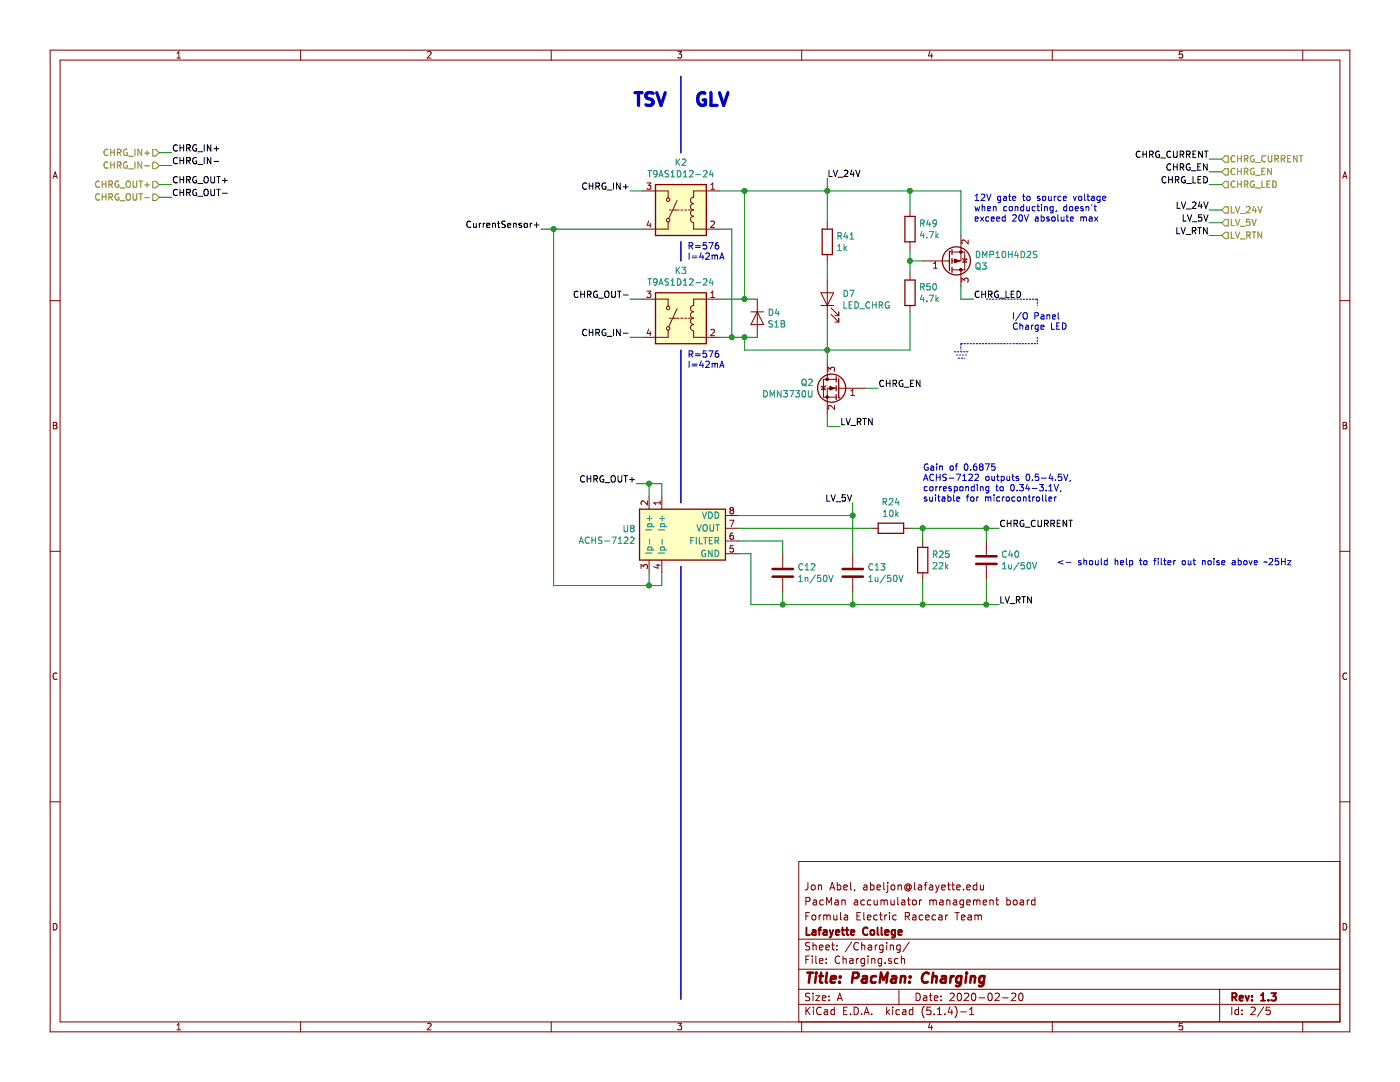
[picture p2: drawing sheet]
EESchema Schematic File Version 4
LIBS:PacMan-cache
EELAYER 30 0
EELAYER END
$Descr A 11000 8500
encoding utf-8
Sheet 2 5
Title "PacMan: Charging"
Date "2020-02-20"
Rev "1.3"
Comp "Lafayette College"
Comment1 "Formula Electric Racecar Team"
Comment2 "PacMan accumulator management board"
Comment3 "Jon Abel, abeljon@lafayette.edu"
Comment4 ""
$EndDescr
Text HLabel 1250 1200 0    50   Input ~ 0
CHRG_IN+
Text HLabel 1250 1300 0    50   Input ~ 0
CHRG_IN-
Text HLabel 1250 1450 0    50   Input ~ 0
CHRG_OUT+
Text HLabel 1250 1550 0    50   Input ~ 0
CHRG_OUT-
Text Label 1350 1200 0    50   ~ 0
CHRG_IN+
Text Label 1350 1300 0    50   ~ 0
CHRG_IN-
Wire Wire Line
	1350 1300 1250 1300
Wire Wire Line
	1350 1200 1250 1200
Text Label 1350 1450 0    50   ~ 0
CHRG_OUT+
Text Label 1350 1550 0    50   ~ 0
CHRG_OUT-
Wire Wire Line
	1250 1450 1350 1450
Wire Wire Line
	1250 1550 1350 1550
Text HLabel 9600 1350 2    50   Input ~ 0
CHRG_EN
Wire Wire Line
	9600 1350 9500 1350
Text Label 9500 1350 2    50   ~ 0
CHRG_EN
Text HLabel 9600 1850 2    50   Input ~ 0
LV_RTN
Wire Wire Line
	9600 1850 9500 1850
Text Label 9500 1850 2    50   ~ 0
LV_RTN
Text Label 4950 1500 2    50   ~ 0
CHRG_IN+
Text Label 4250 1800 2    50   ~ 0
CurrentSensor+
Wire Wire Line
	4950 2350 5050 2350
Text Label 4950 2350 2    50   ~ 0
CHRG_OUT-
$Comp
L Lafayette_Electric_Car_Internals:ACHS-7122 U8
U 1 1
P 5350 4200
F 0 "U8" H 4995 4246 50  0000 R CNN
F 1 "ACHS-7122" H 4995 4155 50  0000 R CNN
F 2 "Package_SO:SO-8_3.9x4.9mm_P1.27mm" V 5200 4350 50  0001 C CNN
F 3 "https://www.mouser.com/datasheet/2/678/ACHS-712x-DS101_2018-02-28-1386725.pdf" V 5200 4350 50  0001 C CNN
F 4 "Broadcom Limited" H 5350 4200 50  0001 C CNN "Manufacturer"
F 5 "ACHS-7122-000E" H 5350 4200 50  0001 C CNN "Manufacturer Part"
F 6 "Digikey" H 5350 4200 50  0001 C CNN "Vendor"
F 7 "516-4081-ND" H 5350 4200 50  0001 C CNN "Vendor Part"
	1    5350 4200
	1    0    0    -1  
$EndComp
Text Label 5000 3800 2    50   ~ 0
CHRG_OUT+
$Comp
L Device:C C12
U 1 1
P 6150 4500
F 0 "C12" H 6265 4546 50  0000 L CNN
F 1 "1n/50V" H 6265 4455 50  0000 L CNN
F 2 "Capacitor_SMD:C_0805_2012Metric_Pad1.15x1.40mm_HandSolder" H 6188 4350 50  0001 C CNN
F 3 "http://www.samsungsem.com/kr/support/product-search/mlcc/__icsFiles/afieldfile/2019/06/18/CL21B102KBCNNNC-19.pdf" H 6150 4500 50  0001 C CNN
F 4 "Samsung Electro-Mechanics" H 6150 4500 50  0001 C CNN "Manufacturer"
F 5 "CL21B102KBCNNNC" H 6150 4500 50  0001 C CNN "Manufacturer Part"
F 6 "Digikey" H 6150 4500 50  0001 C CNN "Vendor"
F 7 "1276-2425-1-ND" H 6150 4500 50  0001 C CNN "Vendor Part"
	1    6150 4500
	1    0    0    -1  
$EndComp
Wire Wire Line
	5800 4350 5900 4350
Wire Wire Line
	5900 4350 5900 4750
Wire Wire Line
	5800 4250 6150 4250
Wire Wire Line
	6150 4250 6150 4350
Wire Wire Line
	6150 4650 6150 4750
Wire Wire Line
	6150 4750 6700 4750
Wire Wire Line
	5900 4750 6150 4750
Connection ~ 6150 4750
$Comp
L Device:C C13
U 1 1
P 6700 4500
F 0 "C13" H 6815 4546 50  0000 L CNN
F 1 "1u/50V" H 6815 4455 50  0000 L CNN
F 2 "Capacitor_SMD:C_0805_2012Metric_Pad1.15x1.40mm_HandSolder" H 6738 4350 50  0001 C CNN
F 3 "http://www.samsungsem.com/kr/support/product-search/mlcc/__icsFiles/afieldfile/2019/06/18/CL21B105KBFNNNG-19.pdf" H 6700 4500 50  0001 C CNN
F 4 "Samsung Electro-Mechanics" H 6700 4500 50  0001 C CNN "Manufacturer"
F 5 "CL21B105KBFNNNG" H 6700 4500 50  0001 C CNN "Manufacturer Part"
F 6 "Digikey" H 6700 4500 50  0001 C CNN "Vendor"
F 7 "1276-6470-1-ND" H 6700 4500 50  0001 C CNN "Vendor Part"
	1    6700 4500
	1    0    0    -1  
$EndComp
Wire Wire Line
	6700 4650 6700 4750
Connection ~ 6700 4750
Wire Wire Line
	6700 4750 7250 4750
Wire Wire Line
	6700 4050 5800 4050
Wire Wire Line
	6700 4050 6700 4350
$Comp
L Device:R R24
U 1 1
P 7000 4150
F 0 "R24" V 6793 4150 50  0000 C CNN
F 1 "10k" V 6884 4150 50  0000 C CNN
F 2 "Resistor_SMD:R_0805_2012Metric_Pad1.15x1.40mm_HandSolder" V 6930 4150 50  0001 C CNN
F 3 "~" H 7000 4150 50  0001 C CNN
	1    7000 4150
	0    1    1    0   
$EndComp
$Comp
L Device:R R25
U 1 1
P 7250 4400
F 0 "R25" H 7320 4446 50  0000 L CNN
F 1 "22k" H 7320 4355 50  0000 L CNN
F 2 "Resistor_SMD:R_0805_2012Metric_Pad1.15x1.40mm_HandSolder" V 7180 4400 50  0001 C CNN
F 3 "~" H 7250 4400 50  0001 C CNN
	1    7250 4400
	1    0    0    -1  
$EndComp
Wire Wire Line
	7250 4550 7250 4750
Connection ~ 7250 4750
Wire Wire Line
	7250 4750 7750 4750
Wire Wire Line
	6850 4150 5800 4150
Wire Wire Line
	7150 4150 7250 4150
Wire Wire Line
	7250 4150 7250 4250
Wire Wire Line
	6700 4050 6700 3950
Connection ~ 6700 4050
Wire Wire Line
	7250 4150 7750 4150
Connection ~ 7250 4150
Text Label 7850 4150 0    50   ~ 0
CHRG_CURRENT
Text Notes 5450 850  0    100  ~ 20
GLV
Text Notes 5250 850  2    100  ~ 20
TSV
Text Label 9500 1250 2    50   ~ 0
CHRG_CURRENT
Wire Wire Line
	9500 1250 9600 1250
Text HLabel 9600 1250 2    50   Input ~ 0
CHRG_CURRENT
Text HLabel 9600 1750 2    50   Input ~ 0
LV_5V
Text Label 9500 1750 2    50   ~ 0
LV_5V
Wire Wire Line
	9500 1750 9600 1750
Wire Notes Line width 12 style solid
	5350 3950 5350 2750
Wire Notes Line width 12 style solid
	5350 1200 5350 600 
Wire Notes Line width 12 style solid
	5350 4450 5350 7850
Text Label 7850 4750 0    50   ~ 0
LV_RTN
Text Label 6700 3950 2    50   ~ 0
LV_5V
Text Label 9500 1450 2    50   ~ 0
CHRG_LED
Text HLabel 9600 1450 2    50   Input ~ 0
CHRG_LED
Wire Wire Line
	9500 1450 9600 1450
Wire Wire Line
	5200 3900 5200 3800
Wire Wire Line
	5200 3800 5100 3800
Wire Wire Line
	5100 3900 5100 3800
Wire Wire Line
	5000 3800 5100 3800
Connection ~ 5100 3800
$Comp
L Lafayette_Electric_Car_Internals:T9AS1D12 K2
U 1 1
P 5550 1450
F 0 "K2" H 5750 1625 50  0000 C CNN
F 1 "T9AS1D12-24" H 5750 1534 50  0000 C CNN
F 2 "Lafayette_Electric_Car_Footprints:T9AS1D12" H 5545 1450 50  0001 C CNN
F 3 "https://www.te.com/commerce/DocumentDelivery/DDEController?Action=srchrtrv&DocNm=1308242_T9A&DocType=DS&DocLang=English" H 5545 1450 50  0001 C CNN
F 4 "TE Connectivity" H 5550 1450 50  0001 C CNN "Manufacturer"
F 5 "T9AS1D12-24" H 5550 1450 50  0001 C CNN "Manufacturer Part"
F 6 "Digikey" H 5550 1450 50  0001 C CNN "Vendor"
F 7 "PB303-ND" H 5550 1450 50  0001 C CNN "Vendor Part"
	1    5550 1450
	-1   0    0    -1  
$EndComp
$Comp
L Device:D D4
U 1 1
P 5950 2500
F 0 "D4" V 5904 2421 50  0000 R CNN
F 1 "S1B" V 5995 2421 50  0000 R CNN
F 2 "Diode_SMD:D_SMA_Handsoldering" H 5950 2500 50  0001 C CNN
F 3 "https://www.diodes.com/assets/Datasheets/ds16003.pdf" H 5950 2500 50  0001 C CNN
F 4 "Diodes Incorporated" H 5950 2500 50  0001 C CNN "Manufacturer"
F 5 "S1B-13-F" H 5950 2500 50  0001 C CNN "Manufacturer Part"
F 6 "Digikey" H 5950 2500 50  0001 C CNN "Vendor"
F 7 "S1B-FDICT-ND" H 5950 2500 50  0001 C CNN "Vendor Part"
	1    5950 2500
	0    -1   1    0   
$EndComp
Wire Wire Line
	5650 1800 5750 1800
Wire Wire Line
	5750 1800 5750 2650
Wire Wire Line
	5750 2650 5650 2650
Wire Wire Line
	5850 1500 5650 1500
Wire Wire Line
	5650 2350 5850 2350
Wire Wire Line
	5850 2350 5850 1500
Text Notes 5400 2050 0    50   ~ 0
R=576\nI=42mA
Wire Wire Line
	5850 2350 5950 2350
Connection ~ 5850 2350
Connection ~ 5750 2650
Text Label 6600 3350 0    50   ~ 0
LV_RTN
Wire Wire Line
	6600 3350 6500 3350
Wire Wire Line
	6500 3350 6500 3250
Text Label 9500 1650 2    50   ~ 0
LV_24V
Wire Wire Line
	9500 1650 9600 1650
Text HLabel 9600 1650 2    50   Input ~ 0
LV_24V
$Comp
L Lafayette_Electric_Car_Internals:T9AS1D12 K3
U 1 1
P 5550 2300
F 0 "K3" H 5750 2475 50  0000 C CNN
F 1 "T9AS1D12-24" H 5750 2384 50  0000 C CNN
F 2 "Lafayette_Electric_Car_Footprints:T9AS1D12" H 5545 2300 50  0001 C CNN
F 3 "https://www.te.com/commerce/DocumentDelivery/DDEController?Action=srchrtrv&DocNm=1308242_T9A&DocType=DS&DocLang=English" H 5545 2300 50  0001 C CNN
F 4 "TE Connectivity" H 5550 2300 50  0001 C CNN "Manufacturer"
F 5 "T9AS1D12-24" H 5550 2300 50  0001 C CNN "Manufacturer Part"
F 6 "Digikey" H 5550 2300 50  0001 C CNN "Vendor"
F 7 "PB303-ND" H 5550 2300 50  0001 C CNN "Vendor Part"
	1    5550 2300
	-1   0    0    -1  
$EndComp
Wire Wire Line
	4950 2650 5050 2650
Text Label 4950 2650 2    50   ~ 0
CHRG_IN-
$Comp
L Device:R R41
U 1 1
P 6500 1900
F 0 "R41" H 6570 1946 50  0000 L CNN
F 1 "1k" H 6570 1855 50  0000 L CNN
F 2 "Resistor_SMD:R_0805_2012Metric_Pad1.15x1.40mm_HandSolder" V 6430 1900 50  0001 C CNN
F 3 "~" H 6500 1900 50  0001 C CNN
	1    6500 1900
	1    0    0    -1  
$EndComp
$Comp
L Device:LED D7
U 1 1
P 6500 2350
F 0 "D7" V 6539 2233 50  0000 R CNN
F 1 "LED_CHRG" V 6448 2233 50  0000 R CNN
F 2 "LED_SMD:LED_0805_2012Metric_Pad1.15x1.40mm_HandSolder" H 6500 2350 50  0001 C CNN
F 3 "http://optoelectronics.liteon.com/upload/download/DS-22-99-0170/LTST-C171AKT.pdf" H 6500 2350 50  0001 C CNN
F 4 "Lite-On Inc." H 6500 2350 50  0001 C CNN "Manufacturer"
F 5 "LTST-C171AKT" H 6500 2350 50  0001 C CNN "Manufacturer Part"
F 6 "Digikey" H 6500 2350 50  0001 C CNN "Vendor"
F 7 "160-1419-1-ND" H 6500 2350 50  0001 C CNN "Vendor Part"
	1    6500 2350
	0    -1   -1   0   
$EndComp
Wire Wire Line
	6500 2050 6500 2200
Wire Wire Line
	5750 2650 5850 2650
Wire Wire Line
	6500 2500 6500 2750
Connection ~ 6500 2750
Wire Wire Line
	6500 2750 6500 2850
Wire Wire Line
	5850 2750 5850 2650
Wire Wire Line
	5850 2750 6500 2750
Connection ~ 5850 2650
Wire Wire Line
	5850 2650 5950 2650
Wire Wire Line
	5850 1500 6500 1500
Connection ~ 5850 1500
Wire Wire Line
	6500 1750 6500 1500
$Comp
L Device:Q_NMOS_GSD Q2
U 1 1
P 6600 3050
F 0 "Q2" H 6805 3096 50  0000 L CNN
F 1 "DMN3730U" H 6805 3005 50  0000 L CNN
F 2 "Package_TO_SOT_SMD:SOT-23" H 6800 3150 50  0001 C CNN
F 3 "https://www.diodes.com/assets/Datasheets/DMN3730U.pdf" H 6600 3050 50  0001 C CNN
F 4 "Diodes Incorporated" H 6600 3050 50  0001 C CNN "Manufacturer"
F 5 "DMN3730U-7" H 6600 3050 50  0001 C CNN "Manufacturer Part"
F 6 "Digikey" H 6600 3050 50  0001 C CNN "Vendor"
F 7 "DMN3730U-7DICT-ND" H 6600 3050 50  0001 C CNN "Vendor Part"
	1    6600 3050
	-1   0    0    -1  
$EndComp
Wire Wire Line
	4950 1500 5050 1500
Wire Wire Line
	4350 1800 5050 1800
Wire Wire Line
	4250 1800 4350 1800
Connection ~ 4350 1800
Wire Wire Line
	4350 4600 5100 4600
Wire Wire Line
	5100 4600 5100 4500
Wire Wire Line
	4350 1800 4350 4600
Wire Wire Line
	5100 4600 5200 4600
Wire Wire Line
	5200 4600 5200 4500
Connection ~ 5100 4600
Wire Notes Line width 12 style solid
	5350 2050 5350 1900
Wire Wire Line
	7750 4150 7750 4250
Wire Wire Line
	7750 4550 7750 4750
Connection ~ 7750 4750
Wire Wire Line
	7750 4750 7850 4750
Wire Wire Line
	7850 4150 7750 4150
Connection ~ 7750 4150
Wire Notes Line
	7528 2814 7578 2814
Wire Notes Line
	7513 2789 7593 2789
Wire Notes Line
	7498 2764 7608 2764
Wire Notes Line
	7550 2700 7550 2750
Connection ~ 6500 1500
Wire Wire Line
	6500 1500 6500 1400
Text Label 6500 1400 0    50   ~ 0
LV_24V
Connection ~ 7150 1500
Wire Wire Line
	7550 1500 7550 1850
Wire Wire Line
	7150 1500 7550 1500
Wire Wire Line
	7150 1500 7150 1650
Wire Wire Line
	6500 1500 7150 1500
Wire Wire Line
	7150 2050 7250 2050
Wire Wire Line
	7150 1950 7150 2050
Wire Wire Line
	7550 2350 7550 2250
Wire Wire Line
	7650 2350 7550 2350
$Comp
L Device:R R?
U 1 1
P 7150 1800
AR Path="/5DCA6D60/5E6BF929" Ref="R?"  Part="1" 
AR Path="/5DC1121D/5E6BF929" Ref="R49"  Part="1" 
F 0 "R49" H 7220 1846 50  0000 L CNN
F 1 "4.7k" H 7220 1755 50  0000 L CNN
F 2 "Resistor_SMD:R_0805_2012Metric_Pad1.15x1.40mm_HandSolder" V 7080 1800 50  0001 C CNN
F 3 "~" H 7150 1800 50  0001 C CNN
	1    7150 1800
	1    0    0    -1  
$EndComp
$Comp
L Device:Q_PMOS_GSD Q?
U 1 1
P 7450 2050
AR Path="/5E6BF923" Ref="Q?"  Part="1" 
AR Path="/5DCA6D60/5E6BF923" Ref="Q?"  Part="1" 
AR Path="/5DC1121D/5E6BF923" Ref="Q3"  Part="1" 
F 0 "Q3" H 7656 2096 50  0000 L CNN
F 1 "DMP10H4D2S" H 7656 2005 50  0000 L CNN
F 2 "Package_TO_SOT_SMD:SOT-23" H 7650 2150 50  0001 C CNN
F 3 "https://www.diodes.com/assets/Datasheets/DMP10H4D2S.pdf" H 7450 2050 50  0001 C CNN
F 4 "Diodes Incorporated" H 7450 2050 50  0001 C CNN "Manufacturer"
F 5 "DMP10H4D2S-7" H 7450 2050 50  0001 C CNN "Manufacturer Part"
F 6 "Digikey" H 7450 2050 50  0001 C CNN "Vendor"
F 7 "DMP10H4D2S-7DICT-ND" H 7450 2050 50  0001 C CNN "Vendor Part"
	1    7450 2050
	1    0    0    1   
$EndComp
Text Label 7650 2350 0    50   ~ 0
CHRG_LED
Wire Wire Line
	6900 3050 6800 3050
Text Label 6900 3050 0    50   ~ 0
CHRG_EN
Wire Wire Line
	6500 2750 7150 2750
Wire Notes Line
	7750 2350 8150 2350
Text Notes 7950 2600 0    50   ~ 0
I/O Panel\nCharge LED
Wire Notes Line
	8150 2350 8150 2400
Wire Notes Line
	8150 2650 8150 2700
Wire Notes Line
	7550 2700 8150 2700
Text Notes 5400 2900 0    50   ~ 0
R=576\nI=42mA
Text Notes 7250 3950 0    50   ~ 0
Gain of 0.6875\nACHS-7122 outputs 0.5-4.5V,\ncorresponding to 0.34-3.1V,\nsuitable for microcontroller\n
Text Notes 8300 4450 0    50   ~ 0
<- should help to filter out noise above ~~25Hz
$Comp
L Device:C C40
U 1 1
P 7750 4400
F 0 "C40" H 7865 4446 50  0000 L CNN
F 1 "1u/50V" H 7865 4355 50  0000 L CNN
F 2 "Capacitor_SMD:C_0805_2012Metric_Pad1.15x1.40mm_HandSolder" H 7788 4250 50  0001 C CNN
F 3 "http://www.samsungsem.com/kr/support/product-search/mlcc/__icsFiles/afieldfile/2019/06/18/CL21B105KBFNNNG-19.pdf" H 7750 4400 50  0001 C CNN
F 4 "Samsung Electro-Mechanics" H 7750 4400 50  0001 C CNN "Manufacturer"
F 5 "CL21B105KBFNNNG" H 7750 4400 50  0001 C CNN "Manufacturer Part"
F 6 "Digikey" H 7750 4400 50  0001 C CNN "Vendor"
F 7 "1276-6470-1-ND" H 7750 4400 50  0001 C CNN "Vendor Part"
	1    7750 4400
	1    0    0    -1  
$EndComp
$Comp
L Device:R R?
U 1 1
P 7150 2300
AR Path="/5DCA6D60/5F5234E4" Ref="R?"  Part="1" 
AR Path="/5DC1121D/5F5234E4" Ref="R50"  Part="1" 
F 0 "R50" H 7220 2346 50  0000 L CNN
F 1 "4.7k" H 7220 2255 50  0000 L CNN
F 2 "Resistor_SMD:R_0805_2012Metric_Pad1.15x1.40mm_HandSolder" V 7080 2300 50  0001 C CNN
F 3 "~" H 7150 2300 50  0001 C CNN
	1    7150 2300
	1    0    0    -1  
$EndComp
Wire Wire Line
	7150 2050 7150 2150
Connection ~ 7150 2050
Wire Wire Line
	7150 2450 7150 2750
Text Notes 7650 1750 0    50   ~ 0
12V gate to source voltage\nwhen conducting, doesn't\nexceed 20V absolute max
$EndSCHEMATC
